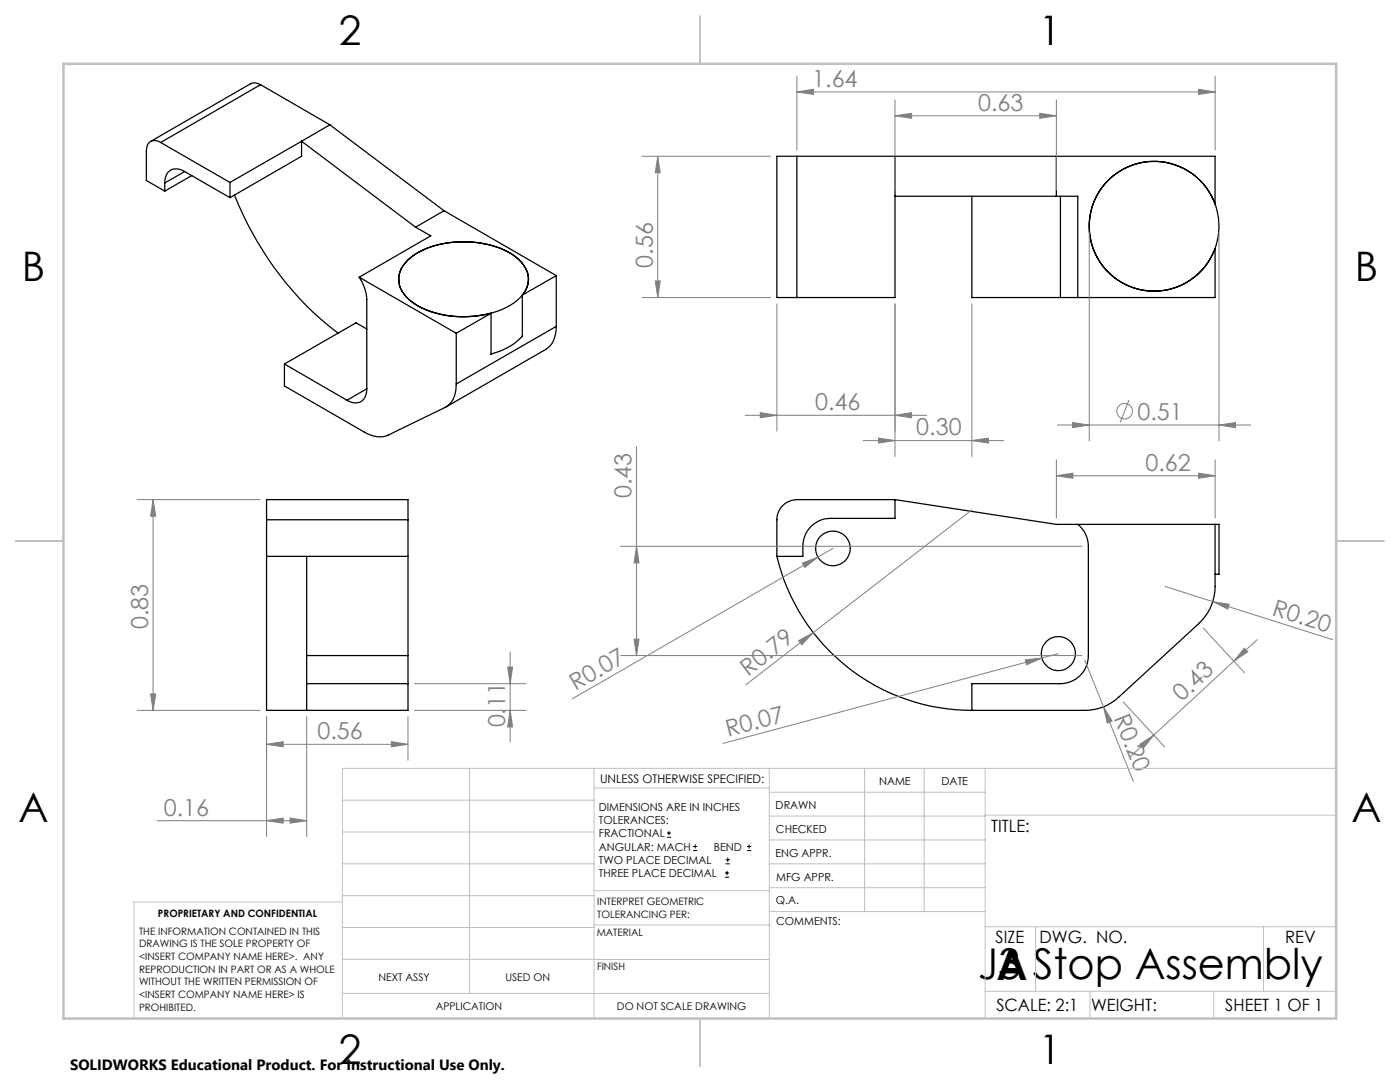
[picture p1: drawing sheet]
<svg xmlns="http://www.w3.org/2000/svg" width="279mm" height="216mm" viewBox="0 0 279 216" stroke-linecap="round" stroke-linejoin="round" font-family="sans-serif">
<g fill="none" stroke="#000" stroke-width=".25">
<path d="M52 16.9a2.05 2.05 0 0 0-2-.2l-19.9 11.5M52 16.9l-19.9 11.5M52 16.9l13.8 8M32.1 28.4a1.74 1.74 0 0 0-2-.2 1.74 1.74 0 0 0-.9 1.9v5.9l3.7 2.1M32.1 28.4l13.8 8M32.9 36.5a2.36 2.36 0 0 1 2.8-2.7l1.1 .4 9.1 5.2M32.9 36.5v1.6M36.9 34.2l-4 2.3M38.3 35l-5.4 3.1M45.9 36.4v3M46.8 38.9a64.1 64.1 0 0 0 20.7 27.6M60.2 28.2v3l-14.3 8.2"/>
<path d="M60.2 28.2l22.7 17.1M60.2 28.2l-14.3 8.2M65.8 24.9l-5.6 3.3M65.8 24.9l22.8 17.2M159 31.2h-4v28.2h4M159 31.2h83.5v9.5a12.9 12.9 0 0 0-19.9-5.9 12.9 12.9 0 0 0 0 20.7 12.9 12.9 0 0 0 19.9-5.9v9.8h-27.4M159 31.2v28.2M178.6 31.2v28.2h-19.6M178.6 39.2h36.5v20.2M194 39.2v20.2h17.6M210.8 31.2v8M211.6 39.2v20.2"/>
<path d="M71.7 55.3a8.8 8.8 0 0 1 1.5 4.5v17.8M71.7 55.3l19.4 11.2M79.6 55.7v.2M81.4 51.9a16.6 16.6 0 0 1 11.6-3.6 15.3 15.3 0 0 1 11 4 4.9 4.9 0 0 1-.7 7.6 17.9 17.9 0 0 1-12.9 3.2 15.6 15.6 0 0 1-9.1-3.7 4.9 4.9 0 0 1 .1-7.5zM82.9 45.3l3.1 1.8-14.3 8.2M88.6 42.1l-5.7 3.2M88.6 42.1l22.4 12.9M104.2 58.9v8.2a12.2 12.2 0 0 1-6.2 3.6v-8.2M104.2 58.9a4.8 4.8 0 0 0-.6-7 15.1 15.1 0 0 0-9.2-3.6 17.8 17.8 0 0 0-12.8 3.4 5 5 0 0 0 .1 8.2 17.8 17.8 0 0 0 11.9 3.3l4.4-.7M105.5 55.7v.2M111 55l-6.8 3.9M111 55v10.1"/>
<path d="M211.6 59.4h3.5M56.8 72.6v4.4l15.9 9.2a5.1 5.1 0 0 0 4.8 .6l11.3-5.5a4.7 4.7 0 0 0 2.3-4.7M56.8 72.6l12.5 7.3M73.2 77.6a2.36 2.36 0 0 1-2.9 2.7l-1-.4M73.2 65.7l-2.2-1.3-14.2 8.2M73.2 77.6l-3.9 2.3M91.1 66.5v10.1M98 62.5l-6.9 4M111 65.1a5 5 0 0 1-2.1 4.6l-19.9 11.5M111 65.1l-19.9 11.5M178.6 99.7h-19.6a4 4 0 0 0-4 4v7.3M178.6 99.7v3.7h-12.8a5.5 5.5 0 0 0-5.6 5.6v2h-5.2"/>
<path d="M178.6 99.7l32.2 4.9h31.7M53.2 103.7v-4h28.2v4M53.2 111v30.7h28.2v-5.3M53.2 111h28.2M53.2 103.7h28.2M53.2 103.7v7.3M61.2 111v30.7M81.4 103.7v27.1M155 111a40 40 0 0 0 39 30.7M215.1 104.6a5.6 5.6 0 0 1 2.1 4.4v21.8a5.6 5.6 0 0 1-5.6 5.6h-17.6v5.3M242.5 104.6h.8v10h-.8M242.5 104.6v12.4a10.1 10.1 0 0 1-3.2 7.4l-16 14.7a9.8 9.8 0 0 1-6.8 2.6h-22.5"/>
<path d="M61.2 136.4h20.2M61.2 130.8h20.2M81.4 130.8v5.6"/>
<circle cx="230.3" cy="45.1" r="13"/>
<circle cx="166.2" cy="109.4" r="3.5"/>
<circle cx="211.2" cy="130.4" r="3.4"/>
</g>
<g fill="none" stroke="#808080" stroke-width=".2">
<path d="M159 18.3l3.3-.5v1zM159 15.2v14.7M159 18.3h83.5M178.6 19.9v18M210.8 19.9v18M239.2 17.8l3.3 .5-3.3 .5zM242.5 15.2v14.7M128.1 31.2h25.7M131.3 31.2l.5 3.3h-1zM131.3 31.2v28.2M178.6 23.1l3.3-.5v1zM178.6 23.1h32.2"/>
<path d="M207.5 22.6l3.3 .5-3.3 .5zM128.1 59.4h25.7M130.8 56.1h1l-.5 3.3zM217.4 46.4v41.6M243.3 46.4v41.6M155 60.6v25.4M178.6 60.6v30.5M194 60.6v30.5M225.3 79.8l-1.7 4.5M27.4 99.7h24.5M30.6 99.7l.5 3.3h-1zM30.6 99.7v42"/>
<path d="M127 89.1v41.7M148.7 82.9h36.3M151.7 82.3l3.3 .6-3.3 .5zM172.3 87.9h28M175.3 87.4l3.3 .5-3.3 .5zM178.6 82.9l3.3-.6v1.1zM194 87.9l3.3-.5v1zM210.8 94.9l3.3-.5v1zM210.8 91.8v11.6M210.8 94.9h31.7M211 84.8h38.6M214.1 84.3l3.3 .5-3.3 .5z"/>
<path d="M239.2 94.4l3.3 .5-3.3 .5zM242.5 91.8v11.6M243.3 84.8l3.3-.5v1zM123.9 109h92M127 109l.5 3.3h-1zM160.1 112.4l3.1-1.2-2.6 2zM163.2 111.2l-49 28.3M166.2 109.4l-3 1.8M194 101.7l-31.7 24.5M232.5 117l33.5 10.6M30.1 138.5h1l-.5 3.2zM82.7 136.4h22.3"/>
<path d="M101.3 133.1h1l-.5 3.3zM101.8 130.1v18M123.9 130.8h92M126.5 127.5h1l-.5 3.3zM159.4 127.8l2.9-1.6-2.3 2.5zM162.3 126.2l-13.4 10.4M204.6 131.7l3.3-.4-3 1.3zM211.2 130.4l-66.9 17.9M216.5 131.8l3.7 9.2M240.1 125.3l8.3 9M242 120.1l3.3 .5-.3 .9zM248.3 129.3l.7 .8-2.8 1.8z"/>
<path d="M250.9 127.6l-20.6 19.1M27.4 141.7h24.5M53.2 148.5l3.3-.5v1zM53.2 143v23.9M53.2 148.5h28.2M61.2 143v23.9M78.1 148l3.3 .5-3.3 .5zM81.4 143v8.7M82.7 141.7h22.3M101.8 141.7l.5 3.4h-1zM220.2 141l1.7 2.9-.9 .4zM220.2 141l6 14.9"/>
<path d="M224.2 140.1l8.2 8.9M227.5 148.5l2.8-1.8-2.1 2.6zM230.3 146.7l-4.7 4.3M31.4 163.8h29.8M53.2 163.8l3.3-.6v1.1zM57.9 163.2l3.3 .6-3.3 .5z"/>
<circle cx="224.4" cy="82" r="1.55"/>
</g>
<g fill="none" stroke="#000" stroke-width=".2">
<path d="M133.1 167.1h.8M133.1 166.2h.8M133.5 165.8v.9M138.3 169.7h.8M138.3 168.9h.8M138.7 168.5v.8M144.7 175h.8M144.7 174.2h.8M144.8 172.4h.9M144.8 171.6h.9M145.1 173.8v.8M145.2 171.1v.9"/>
<path d="M149.1 169.7h.8M149.1 168.9h.8M149.5 168.5v.8"/>
</g>
<g fill="none" stroke="#c0c0c0" stroke-width=".2">
<path d="M68.3 159.7h50.3M93.7 153.3v44.9M118.6 153.3v49.9M118.6 157.2h34.9M153.5 153.3v49.9M153.5 158.1h43.1M172.5 153.3v28.6M184.4 153.3v28.6M196.6 153.3v49.9M266.7 153.3h-198.4v49.9M68.3 178.7h50.3M68.3 172.4h50.3"/>
<path d="M68.3 166h50.3M68.3 180h-41.6v23.2M118.6 177.7h35M153.5 167.6h43.1M153.5 162.8h43.1M153.5 172.4h43.1M153.5 177.1h43.1M196.6 162.7h70.1M68.3 198.2h85.2M68.3 191.4l85.2 .1M68.3 185.1h50.3M118.6 184.6h35"/>
<path d="M153.6 181.9h43M196.6 197.8h70.1M196.6 184.9h70.1M206.7 184.9v12.9M217.5 197.8v5.4M242.2 197.8v5.4M252.2 184.9v12.9"/>
</g>
<path d="M139.7 3.2v9.5M3.1 107.9h9.6M266.7 107.9h9.5M139.7 203.2v9.6" fill="none" stroke="#c0c0c0" stroke-width=".25"/>
<path d="M12.7 12.7h254v190.5h-254z" fill="none" stroke="#c0c0c0" stroke-width=".5"/>
<g fill="#808080">
<path d="M204.6 131.7l3.3-.4-3 1.3z"/>
<path d="M160.1 112.4l3.1-1.2-2.6 2z"/>
<path d="M159.4 127.8l2.9-1.6-2.3 2.5z"/>
<path d="M220.2 141l1.7 2.9-.9 .4z"/>
<path d="M242 120.1l3.3 .5-.3 .9z"/>
<path d="M239.2 94.4l3.3 .5-3.3 .5zM210.8 94.9l3.3-.5v1z"/>
<path d="M178.6 82.9l3.3-.6v1.1zM151.7 82.3l3.3 .6-3.3 .5zM57.9 163.2l3.3 .6-3.3 .5zM53.2 163.8l3.3-.6v1.1z"/>
<path d="M214.1 84.3l3.3 .5-3.3 .5zM243.3 84.8l3.3-.5v1zM178.6 23.1l3.3-.5v1zM207.5 22.6l3.3 .5-3.3 .5zM159 18.3l3.3-.5v1zM239.2 17.8l3.3 .5-3.3 .5zM53.2 148.5l3.3-.5v1zM78.1 148l3.3 .5-3.3 .5z"/>
<path d="M194 87.9l3.3-.5v1zM175.3 87.4l3.3 .5-3.3 .5z"/>
<path d="M227.5 148.5l2.8-1.8-2.1 2.6zM248.3 129.3l.7 .8-2.8 1.8z"/>
<path d="M30.1 138.5h1l-.5 3.2zM30.6 99.7l.5 3.3h-1zM101.8 141.7l.5 3.4h-1zM101.3 133.1h1l-.5 3.3z"/>
<path d="M127 109l.5 3.3h-1zM126.5 127.5h1l-.5 3.3zM131.3 31.2l.5 3.3h-1zM130.8 56.1h1l-.5 3.3z"/>
</g>
<g font-size="8.5">
<text x="195.2" y="195.4">J3 Stop Assembly</text>
<text x="198.9" y="195.5">A</text>
</g>
<g font-size="8.1">
<text x="67.6" y="8.9">2</text>
<text x="207.3" y="8.9">1</text>
<text x="4.4" y="56.2">B</text>
<text x="270.4" y="56.2">B</text>
<text x="3.7" y="164.1">A</text>
<text x="269.7" y="164.1">A</text>
<text x="67.6" y="212.4">2</text>
<text x="207.3" y="212.4">1</text>
</g>
<g font-size="4.7" fill="#808080">
<text x="162.1" y="17.3">1.64</text>
<text x="195.2" y="22.1">0.63</text>
<text x="130.3" y="53.4" transform="rotate(-90 130.3 53.4)">0.56</text>
<text x="162.7" y="81.8">0.46</text>
<text x="227" y="83.7">0.51</text>
<text x="182.9" y="86.9">0.30</text>
<text x="228.6" y="93.9">0.62</text>
<text x="126" y="99.4" transform="rotate(-90 126 99.4)">0.43</text>
<text x="29.6" y="125.5" transform="rotate(-90 29.6 125.5)">0.83</text>
<text x="253.7" y="122.7" transform="rotate(18 253.7 122.7)">R0.20</text>
<text x="114.8" y="137.9" transform="rotate(-30 114.8 137.9)">R0.07</text>
<text x="149.3" y="135" transform="rotate(-38 149.3 135)">R0.79</text>
<text x="222.2" y="143.3" transform="rotate(68 222.2 143.3)">R0.20</text>
<text x="235.8" y="140.1" transform="rotate(-43 235.8 140.1)">0.43</text>
<text x="63.4" y="147.5">0.56</text>
<text x="100.8" y="145.2" transform="rotate(-90 100.8 145.2)">0.11</text>
<text x="145.3" y="147" transform="rotate(-15 145.3 147)">R0.07</text>
<text x="32.7" y="162.7">0.16</text>
</g>
<g font-size="3.4">
<text x="197.8" y="166">TITLE:</text>
<text x="198.7" y="188.1">SIZE</text>
<text x="207.5" y="188.1">DWG. NO.</text>
<text x="256.5" y="188.2">REV</text>
<text x="198.8" y="201.7">SCALE: 2:1</text>
<text x="217.7" y="201.8">WEIGHT:</text>
<text x="244.5" y="201.7">SHEET 1 OF 1</text>
</g>
<text font-size="3" x="14" y="213.5">SOLIDWORKS Educational Product. For Instructional Use Only.</text>
<text font-size="2.4" x="119.8" y="156.2">UNLESS OTHERWISE SPECIFIED:</text>
<g font-size="2.2">
<text x="119.5" y="161.8">DIMENSIONS ARE IN INCHES</text>
<text x="154.8" y="161.4">DRAWN</text>
<text x="175.4" y="156.6">NAME</text>
<text x="187.9" y="156.7">DATE</text>
<text x="119.5" y="164.4">TOLERANCES:</text>
<text x="119.5" y="167.1">FRACTIONAL</text>
<text x="154.9" y="166.3">CHECKED</text>
<text x="119.5" y="169.7">ANGULAR: MACH</text>
<text x="119.5" y="172.4">TWO PLACE DECIMAL</text>
<text x="142.5" y="169.7">BEND</text>
<text x="154.8" y="170.9">ENG APPR.</text>
<text x="119.5" y="175">THREE PLACE DECIMAL</text>
<text x="154.9" y="175.7">MFG APPR.</text>
<text x="154.9" y="180.4">Q.A.</text>
<text x="154.9" y="184.6">COMMENTS:</text>
</g>
<g font-size="2.1">
<text x="75.5" y="195.7">NEXT ASSY</text>
<text x="100.9" y="195.7">USED ON</text>
<text x="86.9" y="201.5">APPLICATION</text>
<text x="123.1" y="201.6">DO NOT SCALE DRAWING</text>
</g>
<g font-size="2">
<text x="31.5" y="182.9">PROPRIETARY AND CONFIDENTIAL</text>
<text x="119.2" y="180.6">INTERPRET GEOMETRIC</text>
<text x="119.2" y="183.1">TOLERANCING PER:</text>
<text x="27.8" y="186.5">THE INFORMATION CONTAINED IN THIS</text>
<text x="27.8" y="189">DRAWING IS THE SOLE PROPERTY OF</text>
<text x="27.8" y="191.6">&lt;INSERT COMPANY NAME HERE&gt;. ANY</text>
<text x="119.1" y="186.7">MATERIAL</text>
<text x="27.8" y="194.1">REPRODUCTION IN PART OR AS A WHOLE</text>
<text x="27.8" y="196.6">WITHOUT THE WRITTEN PERMISSION OF</text>
<text x="119.1" y="193.5">FINISH</text>
<text x="27.8" y="199.1">&lt;INSERT COMPANY NAME HERE&gt; IS</text>
<text x="27.8" y="201.7">PROHIBITED.</text>
</g>
</svg>
